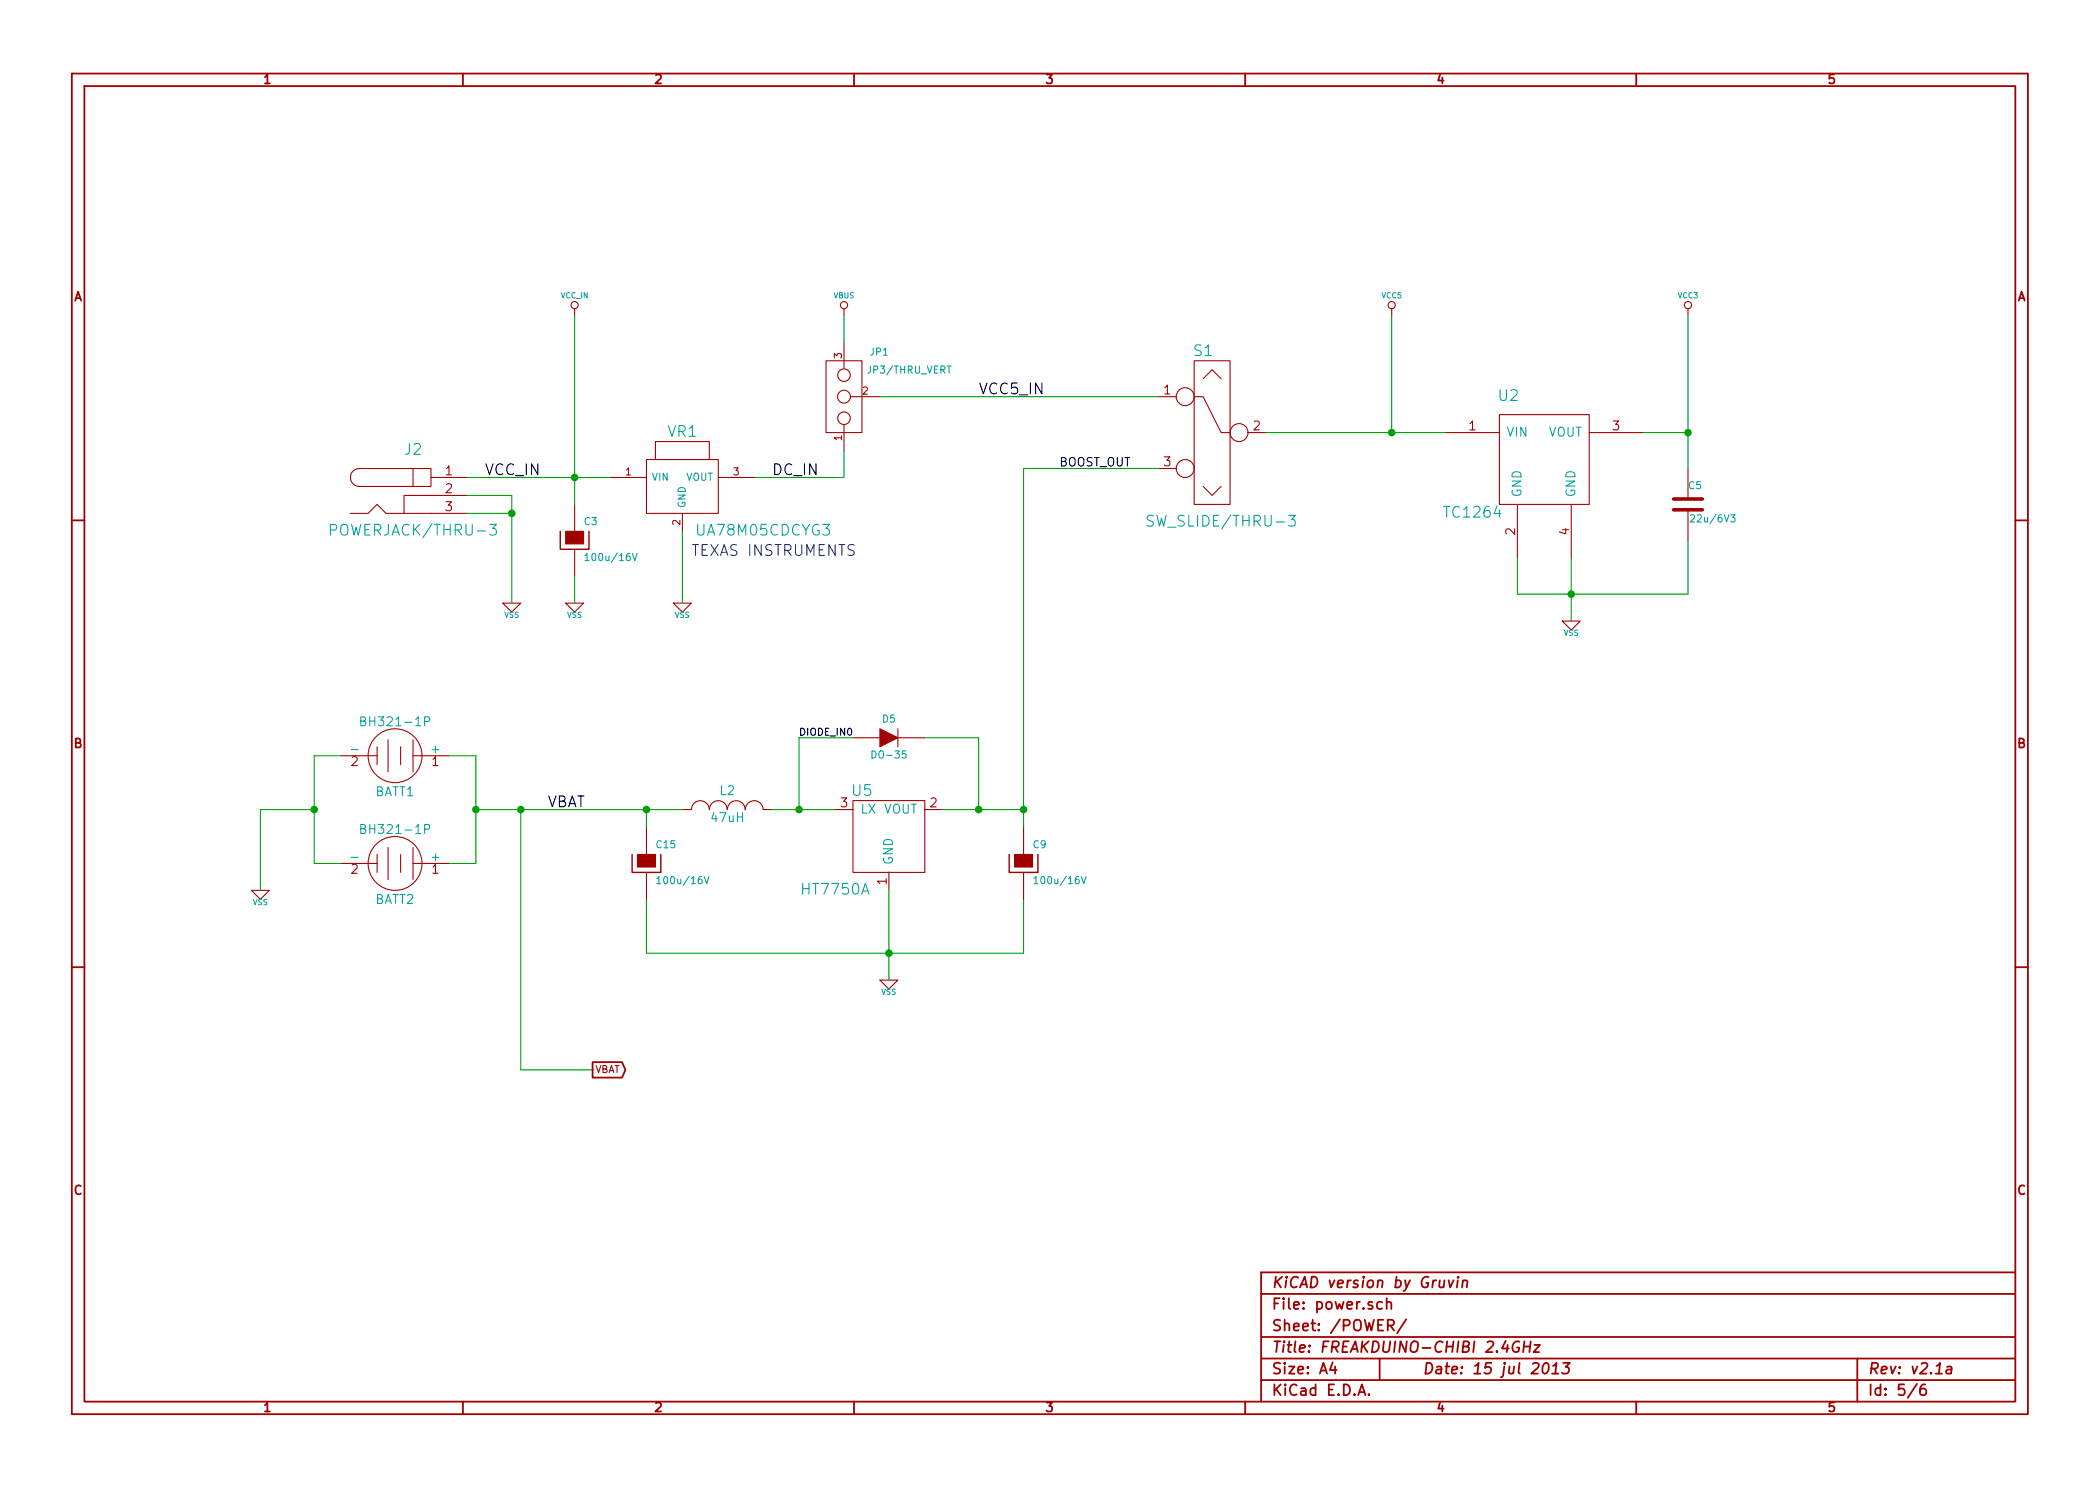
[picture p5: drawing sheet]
<svg xmlns="http://www.w3.org/2000/svg" width="297mm" height="210mm" viewBox="0 0 297 210" stroke-linecap="round" stroke-linejoin="round" font-family="sans-serif">
<g fill="none" stroke="#a00000" stroke-width=".25">
<path d="M10.2 10.4h276.6v189.7h-276.6zM11.9 12.2h273.2v186.1h-273.2zM65.5 10.4v1.8M120.8 10.4v1.8M176.1 10.4v1.8M231.4 10.4v1.8M10.2 73.6h1.7M285.1 73.6h1.7M10.2 136.8h1.7M285.1 136.8h1.7M83.8 150.3h4.2l.5 1.1-.5 1.1h-4.2zM65.5 198.3v1.8"/>
<path d="M120.8 198.3v1.8M176.1 198.3v1.8M178.4 183.1h106.7M178.4 189.2h106.7M178.4 195.3h106.7M178.4 192.2h106.7M188.5 192.8l-.4 1h1M188.8 193.3v1.1M192.1 197.4l.5-1.5 .5 1.5M192.3 197h.7M193.6 197.3h.1l-.1 .1-.1-.1h.1v.1M195.1 192.2v3.1"/>
<path d="M195.5 184.3a.48 .48 0 0 0-.7 0v.6a.48 .48 0 0 0 .7 .2M196.1 184.3a.38 .38 0 0 1 .7 .1v.8M196.1 183.7v1.5M196.3 187.5h.6a.42 .42 0 0 0 .3-.4 .42 .42 0 0 0-.3-.4h-.6v1.6M196.7 187.5l.5 .8M198.9 186.7l-1.3 1.9M203.7 181.1l-.1 1a.45 .45 0 0 0 .6-.1M204.3 181.1l-.1 1.1M204.9 181.1l.2 1.1 .5-1.1M206.2 181.1l-.1 1.1M206.2 180.6v.1v.1l.1-.1-.1-.1v.2M206.9 181.3a.38 .38 0 0 1 .7 .1l-.1 .8"/>
<path d="M206.9 181.1l-.1 1.1M214.9 189.9a.78 .78 0 0 0-.9 .4 .78 .78 0 0 0 .4 1l.4-.1 .1-.5h-.3M215.5 190.5h.9M215.6 189.8l-.2 1.5M216.5 189.8l-.2 1.5M217 190.3h.8l-.9 1h.8M218.4 193a.35 .35 0 0 1 .4-.2 .35 .35 0 0 1 .2 .3 .87 .87 0 0 1-.5 1.3l-.2-.1a1.14 1.14 0 0 1 .1-1.3zM219.5 194.4h.9M219.7 193.3l.5-.5-.2 1.6M221.1 192.8h.9l-.5 .6a.38 .38 0 0 1 .4 .3v.4l-.3 .3h-.5l-.2-.2M231.4 198.3v1.8M262.7 192.2v6.1"/>
<path d="M271.1 195.8l-1.3 2M272.3 195.9a.62 .62 0 0 0-.7 .6v.6a.48 .48 0 0 0 .4 .3 .48 .48 0 0 0 .5-.3l-.1-.5a.48 .48 0 0 0-.7 0l-.1 .2M275.4 193.4l.2-.1 .4 .1 .1 .2-.1 .8M276 193.7l-.5 .1a.35 .35 0 0 0-.2 .5l.2 .1 .5-.1M285.1 180h-106.7v18.3"/>
</g>
<g fill="none" stroke="#a00000" stroke-width=".15">
<path d="M81.3 43.7v1M116.8 51h5.1v10.2h-5.1zM119.4 43.7v1M119.4 48.5v3.6M120.4 56.1h4.1M163.8 56.1h2.6M168.9 51h5.1v20.4h-5.1zM168.9 56.1h1.3l2.5 5.1h1.3M170.2 53.6l1.2-1.3 1.3 1.3M196.8 43.7v1M212.1 58.7h12.7v12.7h-12.7zM238.8 43.7v1"/>
<path d="M49.5 72.6h2.6l1.2-1.2 1.3 1.2h11.4M58.4 66.3h2.6v2.5h-2.6zM58.4 66.3h-7.6a1.26 1.26 0 0 0-1.2 1.3 1.26 1.26 0 0 0 1.2 1.2h7.6M61 67.6h5M66 70.1h-8.9v2.5M81.3 71.4v3.8M81.3 77.7v3.8M86.4 67.6h5M91.4 65h10.2v7.6h-10.2zM92.7 62.5h7.6v2.5h-7.6zM96.5 72.6v2.6M101.6 67.6h5.1"/>
<path d="M119.4 60.1v3.6M163.8 66.3h2.6M170.2 68.8l1.2 1.3 1.3-1.3M176.5 61.2h2.6M204.5 61.2h7.6M214.6 71.4v7.6M222.2 71.4v7.6M224.8 61.2h7.6M238.8 66.3v4.3M238.8 72.1v4.3M71.1 85.3h2.6l-1.3 1.3zM80 85.3h2.5l-1.2 1.3z"/>
<path d="M95.2 85.3h2.6l-1.3 1.3zM221 87.9h2.5l-1.3 1.2zM48.3 106.9h5M53.3 105.7v2.5M54.9 104.7v4.5M54.9 119.9v4.6M56.7 105.7v2.5M58.4 106.9h5.1M58.4 104.7v4.5M58.4 119.9v4.6M91.4 117.1v3.8M96.5 114.5h1.3"/>
<path d="M97.8 114.5a1.26 1.26 0 0 1 1.3-1.2 1.26 1.26 0 0 1 1.2 1.2M100.4 114.5a1.26 1.26 0 0 1 1.2-1.2 1.26 1.26 0 0 1 1.3 1.2M102.9 114.5a1.26 1.26 0 0 1 1.3-1.2 1.26 1.26 0 0 1 1.2 1.2M105.4 114.5a1.26 1.26 0 0 1 1.3-1.2 1.26 1.26 0 0 1 1.2 1.2h1.3M118.1 114.5h2.6M120.6 113.3h10.2v10.1h-10.2zM120.6 104.4h3.9M127 103.1v2.6M127 104.4h3.8M130.8 114.5h2.5M144.8 117.1v3.8M35.6 126h2.5l-1.3 1.2z"/>
<path d="M48.3 122.2h5M53.3 120.9v2.5M56.7 120.9v2.5M58.4 122.2h5.1M91.4 123.4v3.8M124.5 138.7h2.5l-1.3 1.2zM125.7 123.4v2.6M144.8 123.4v3.8"/>
<circle cx="81.3" cy="43.2" r=".51"/>
<circle cx="119.4" cy="56.1" r=".91"/>
<circle cx="119.4" cy="59.2" r=".89"/>
<circle cx="119.4" cy="53.1" r=".89"/>
<circle cx="119.4" cy="43.2" r=".51"/>
<circle cx="167.6" cy="56.1" r="1.27"/>
<circle cx="196.9" cy="43.2" r=".51"/>
<circle cx="238.8" cy="43.2" r=".51"/>
<circle cx="167.6" cy="66.3" r="1.27"/>
<circle cx="175.3" cy="61.2" r="1.27"/>
<circle cx="55.9" cy="106.9" r="3.8"/>
<circle cx="55.9" cy="122.2" r="3.8"/>
</g>
<path d="M79.2 75.2v2.5h4.1v-2.5M89.4 120.9v2.5h4.1v-2.5M142.7 120.9v2.5h4.1v-2.5" fill="none" stroke="#a00000" stroke-width=".2"/>
<g fill="#a00000" stroke="#a00000" stroke-width=".15">
<path d="M80 75.2h2.5v1.8h-2.5z"/>
<path d="M124.5 103.1l2.5 1.3-2.5 1.3z"/>
<path d="M90.2 120.9h2.5v1.8h-2.5z"/>
<path d="M143.5 120.9h2.5v1.8h-2.5z"/>
</g>
<g fill="none" stroke="#00a0a0" stroke-width=".15">
<path d="M46.7 75h.6a.42 .42 0 0 0 .3-.4 .42 .42 0 0 0-.3-.4h-.6v1.5M69.3 74.2h.9l-.5 .6a.42 .42 0 0 1 .5 .3v.3l-.1 .2-.6 .1-.2-.1M82.8 78.6l.2-.3v1M82.8 79.3h.5M89.5 78.3l.3 1 .3-1M163.1 73a.62 .62 0 0 0-.8 .1 .36 .36 0 0 0 .3 .6h.2a.36 .36 0 0 1 .4 .4 .36 .36 0 0 1-.4 .3h-.5M182.3 72.9h.9l-.5 .6a.42 .42 0 0 1 .5 .3v.4l-.1 .2h-.6l-.2-.1M239.1 72.9l.4-.1 .1 .1 .1 .2-.6 .8h.6M244.8 72.8h.6l-.3 .4 .3 .1v.5l-.2 .1-.4-.1M51 102h.5l.1-.1 .1-.2-.2-.3h-.5v1.3h.5l.2-.2a.33 .33 0 0 0-.2-.5M51 117.3h.5l.1-.2 .1-.2-.2-.2h-.5v1.2h.5l.2-.2a.33 .33 0 0 0-.2-.4M60.1 102.1l.6-.1 .1-.2-.1-.3-.1-.1h-.5v1.3"/>
<path d="M60.1 117.3h.6l.1-.2-.1-.3-.1-.1h-.5v1.2M92.9 124.3l.3-.3v1M92.9 125h.6M99.6 124l.3 1 .4-1M146.3 124.3l.2-.3v1M146.3 125h.5M153 124l.3 1 .3-1"/>
</g>
<path d="M236.7 72.1h4.1M236.7 70.6h4.1" fill="none" stroke="#a00000" stroke-width=".51"/>
<g fill="none" stroke="#00a000" stroke-width=".15">
<path d="M81.3 44.7v26.7M119.4 44.7v3.8M124.5 56.1h39.3M196.8 44.7v16.5M238.8 44.7v21.6M66 67.6h20.4M66 70.1h6.4v15.2M66 72.6h6.4M96.5 75.2v10.1M119.4 63.7v3.9h-12.7M163.8 66.3h-19v50.8M179.1 61.2h25.4"/>
<path d="M222.2 79v8.9M232.4 61.2h6.4M238.8 76.4v7.7h-24.2v-5.1M81.3 81.5v3.8M44.4 114.5h-7.6v11.5M48.3 106.9h-3.9v15.3h3.9M63.5 106.9h3.8v15.3h-3.8M67.3 114.5h29.2M73.7 114.5v36.9h10.1M91.4 114.5v2.6M109.2 114.5h8.9M120.6 104.4h-7.6v10.1"/>
<path d="M130.8 104.4h7.6v10.1M133.3 114.5h11.5M91.4 127.2v7.7h53.4v-7.7M125.7 126v12.7"/>
</g>
<g fill="#00a000" stroke="#00a000" stroke-width=".25">
<circle cx="72.4" cy="72.6" r=".41"/>
<circle cx="81.3" cy="67.6" r=".41"/>
<circle cx="196.8" cy="61.2" r=".41"/>
<circle cx="238.8" cy="61.2" r=".41"/>
<circle cx="222.2" cy="84.1" r=".41"/>
<circle cx="138.4" cy="114.5" r=".41"/>
<circle cx="113" cy="114.5" r=".41"/>
<circle cx="144.8" cy="114.5" r=".41"/>
<circle cx="125.7" cy="134.9" r=".41"/>
<circle cx="67.3" cy="114.5" r=".41"/>
<circle cx="91.4" cy="114.5" r=".41"/>
<circle cx="44.4" cy="114.5" r=".41"/>
<circle cx="73.7" cy="114.5" r=".41"/>
</g>
<g font-size="2.1" fill="#00a0a0">
<text x="168.9" y="50.5">S1</text>
<text x="212" y="56.8">U2</text>
<text x="57.3" y="64.4">J2</text>
<text x="94.5" y="61.9">VR1</text>
<text x="47.3" y="75.9">POWERJACK/THRU-3</text>
<text x="98.8" y="75.9">UA78M05CDCYG3</text>
<text x="163.1" y="74.6">SW_SLIDE/THRU-3</text>
<text x="204.5" y="73.3">TC1264</text>
<text x="120.6" y="112.7">U5</text>
<text x="113.6" y="126.7">HT7750A</text>
</g>
<g font-size="2.1">
<text x="138.4" y="55.9">VCC5_IN</text>
<text x="68.6" y="67.3">VCC_IN</text>
<text x="109.2" y="67.3">DC_IN</text>
<text x="77.5" y="114.3">VBAT</text>
</g>
<text font-size="2.1" fill="#00f" x="97.8" y="78.7">TEXAS INSTRUMENTS</text>
<g font-size="2.1" fill="#a00000">
<text x="179.9" y="185.4">File: power.sch</text>
<text x="179.9" y="182.3">KiCAD version by Gruvin</text>
<text x="179.9" y="191.5">Title: FREAKDUINO-CHIBI 2.4GHz</text>
<text x="179.9" y="188.4">Sheet: /POWER/</text>
<text x="179.9" y="197.6">KiCad E.D.A.</text>
<text x="179.9" y="194.5">Size: A4</text>
<text x="201.2" y="194.5">Date: 15 jul 2013</text>
<text x="264.2" y="194.5">Rev: v2.1a</text>
<text x="264.2" y="197.6">Id: 5/6</text>
</g>
<g font-size="1.8" fill="#a00000">
<text x="37.3" y="11.9">1</text>
<text x="92.7" y="11.9">2</text>
<text x="148" y="11.9">3</text>
<text x="203.3" y="11.9">4</text>
<text x="258.6" y="11.9">5</text>
<text x="10.4" y="42.7">A</text>
<text x="285.3" y="42.7">A</text>
<text x="164.6" y="55.9">1</text>
<text x="177.3" y="61">2</text>
<text x="207.8" y="61">1</text>
<text x="228.1" y="61">3</text>
<text x="63" y="67.3">1</text>
<text x="63" y="69.8">2</text>
<text x="164.6" y="66">3</text>
<text x="63" y="72.4">3</text>
<text x="214.4" y="75.7" transform="rotate(-90 214.4 75.7)">2</text>
<text x="222" y="75.7" transform="rotate(-90 222 75.7)">4</text>
<text x="10.4" y="105.9">B</text>
<text x="285.3" y="105.9">B</text>
<text x="49.7" y="108.5">2</text>
<text x="61.1" y="108.5">1</text>
<text x="118.9" y="114.3">3</text>
<text x="131.6" y="114.3">2</text>
<text x="49.7" y="123.7">2</text>
<text x="61.1" y="123.7">1</text>
<text x="125.5" y="125.2" transform="rotate(-90 125.5 125.2)">1</text>
<text x="10.4" y="169.1">C</text>
<text x="285.3" y="169.1">C</text>
<text x="37.3" y="199.8">1</text>
<text x="92.7" y="199.8">2</text>
<text x="148" y="199.8">3</text>
<text x="203.3" y="199.8">4</text>
<text x="258.6" y="199.8">5</text>
</g>
<g font-size="1.8" fill="#00a0a0">
<text x="213.1" y="61.8">VIN</text>
<text x="218.9" y="61.8">VOUT</text>
<text x="215.3" y="70.4" transform="rotate(-90 215.3 70.4)">GND</text>
<text x="222.9" y="70.4" transform="rotate(-90 222.9 70.4)">GND</text>
<text x="49.9" y="106.7">-</text>
<text x="51.8" y="102.8">BH321-1P</text>
<text x="61.1" y="106.7">+</text>
<text x="53" y="112.7">BATT1</text>
<text x="101.9" y="112.6">L2</text>
<text x="51.8" y="118.1">BH321-1P</text>
<text x="100.7" y="116.4">47uH</text>
<text x="121.7" y="115.2">LX VOUT</text>
<text x="49.9" y="121.9">-</text>
<text x="61.1" y="121.9">+</text>
<text x="126.4" y="122.4" transform="rotate(-90 126.4 122.4)">GND</text>
<text x="53" y="128">BATT2</text>
</g>
<text font-size="1.7" x="149.9" y="66">BOOST_OUT</text>
<g font-size="1.4" fill="#a00000">
<text x="119.1" y="50.7" transform="rotate(-90 119.1 50.7)">3</text>
<text x="122" y="55.9">2</text>
<text x="119.1" y="62.3" transform="rotate(-90 119.1 62.3)">1</text>
<text x="88.5" y="67.3">1</text>
<text x="103.8" y="67.3">3</text>
<text x="96.3" y="74.3" transform="rotate(-90 96.3 74.3)">2</text>
<text x="84.2" y="151.9">VBAT</text>
</g>
<g font-size="1.4" fill="#00a0a0">
<text x="122.9" y="52.9">JP3/THRU_VERT</text>
<text x="123.1" y="50.4">JP1</text>
<text x="92.2" y="68.1">VIN</text>
<text x="96.9" y="68.1">VOUT</text>
<text x="97" y="71.9" transform="rotate(-90 97 71.9)">GND</text>
<text x="238.9" y="69.3">C5</text>
<text x="82.7" y="74.3">C3</text>
<text x="239.6" y="74">22u/6V3</text>
<text x="83.3" y="79.4">100u/16V</text>
<text x="123.6" y="107.4">DO-35</text>
<text x="124.8" y="102.3">D5</text>
<text x="92.9" y="120.1">C15</text>
<text x="93.5" y="125.1">100u/16V</text>
<text x="146.2" y="120.1">C9</text>
<text x="146.8" y="125.1">100u/16V</text>
</g>
<text font-size="1.4" x="113" y="104.1">DIODE_IN0</text>
<g font-size="1.1" fill="#00a0a0">
<text x="79.3" y="42.2">VCC_IN</text>
<text x="117.9" y="42.2">VBUS</text>
<text x="195.5" y="42.2">VCC5</text>
<text x="237.4" y="42.2">VCC3</text>
<text x="71.3" y="87.4">VSS</text>
<text x="80.2" y="87.4">VSS</text>
<text x="95.5" y="87.4">VSS</text>
<text x="221.2" y="90">VSS</text>
<text x="35.8" y="128.1">VSS</text>
<text x="124.7" y="140.8">VSS</text>
</g>
</svg>
